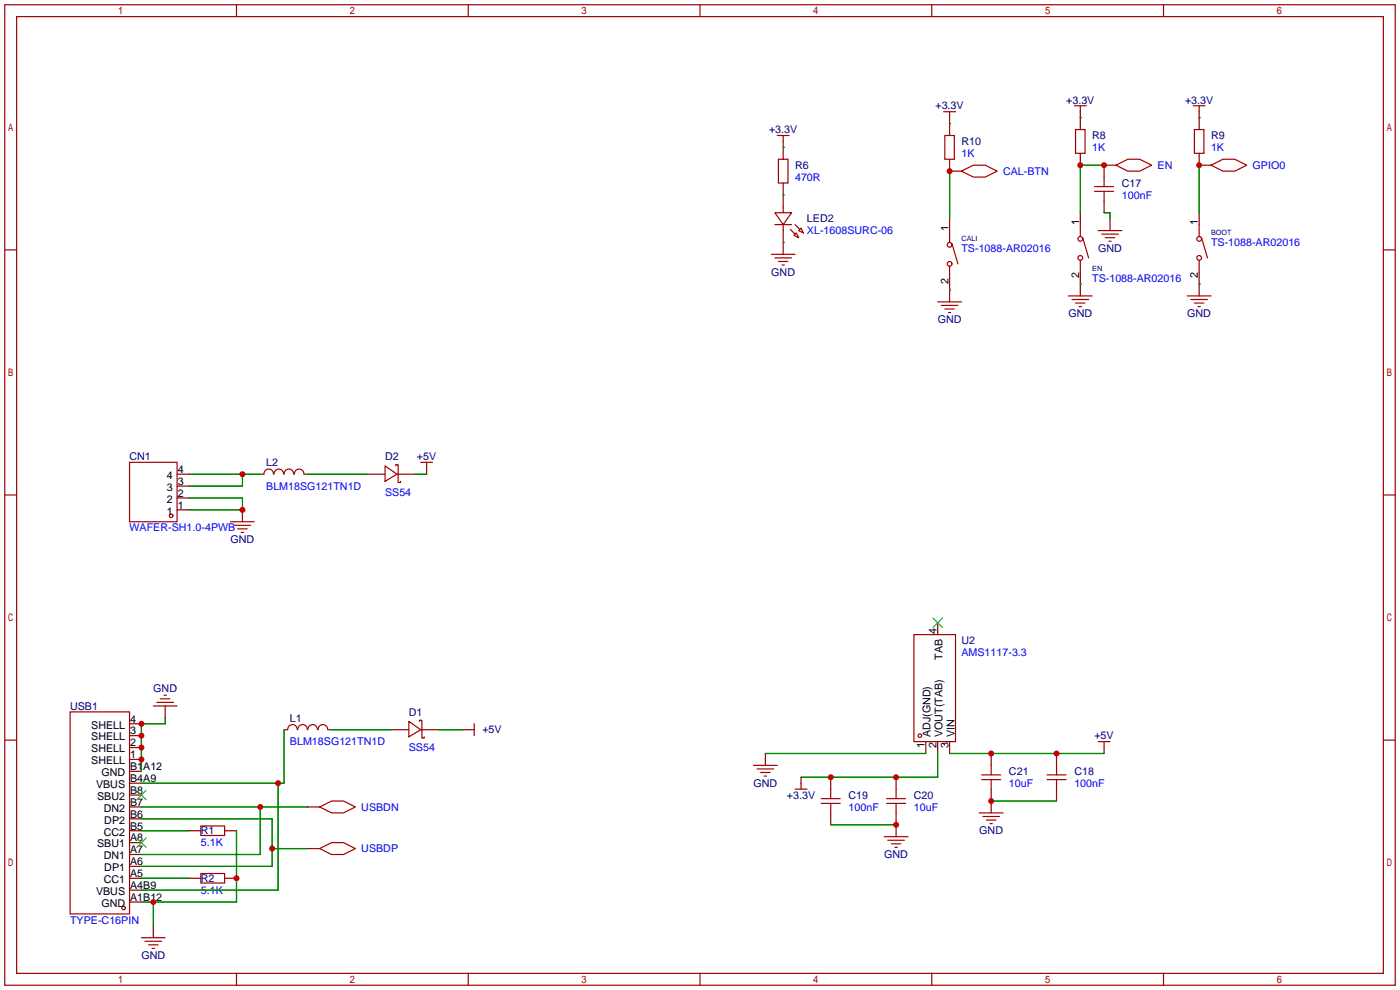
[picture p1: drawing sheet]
<svg xmlns="http://www.w3.org/2000/svg" width="299mm" height="212mm" viewBox="0 0 299 212" stroke-linecap="round" stroke-linejoin="round" font-family="sans-serif">
<g fill="none" stroke="#a10000" stroke-width=".25">
<path d="M1 1h297.2v209.6h-297.2zM3.6 3.6h292.1v204.4h-292.1zM50.5 1v2.6M100.1 1v2.6M149.6 1v2.6M199.1 1v2.6M248.7 1v2.6M166.1 29h2.6M166.4 34h2v5.1h-2zM167.4 29v1.2M201.7 23.9h2.5M201.9 29h2.1v5h-2.1z"/>
<path d="M202.9 23.9v1.2M205.5 36.6l2.5-1.3h2.6l2.5 1.3-2.5 1.2h-2.6zM229.6 22.6h2.6M229.9 27.7h2v5.1h-2zM230.9 22.6v1.3M233.9 39.9h4.1M236 37.8v2.1M238.5 35.3l2.5-1.3h2.6l2.5 1.3-2.5 1.3h-2.6zM255 22.6h2.6M255.3 27.7h2v5.1h-2zM256.3 22.6v1.3M258.8 35.3l2.6-1.3h2.5l2.5 1.3-2.5 1.3h-2.5z"/>
<path d="M1 53.4h2.6M164.8 54.4h5.1M165.6 45.5h3.6l-1.8 2.5zM165.6 48h3.6M165.6 55.1h3.6M166.4 55.9h2M167.1 56.6h.5M167.4 44.2v1.3M167.4 48v1.3M168.9 49l1 1M169.7 50.3l.5-.5 .5 1zM169.9 48l1 1"/>
<path d="M170.7 49.3l.5-.5 .5 1zM202.9 49.3v2.5M202.9 56.9v2.5M203.5 52.1l1.2 4.3M230.9 48v2.5M230.9 55.6v2.6M231.4 50.8l1.3 4.3M233.9 40.9h4.1M234.7 49.3h5.1M235.5 50h3.5M236 40.9v2M236.2 50.8h2.1"/>
<path d="M237 51.6h.5M256.3 48v2.5M256.3 55.6v2.6M256.8 50.8l1.3 4.3M295.7 53.4h2.5M200.4 64.5h5.1M201.2 65.3h3.5M201.9 66h2.1M202.7 66.8h.5M228.3 63.2h5.1M229.1 64h3.6M229.9 64.8h2"/>
<path d="M230.6 65.5h.5M253.7 63.2h5.1M254.5 64h3.6M255.3 64.8h2M256 65.5h.5M27.7 98.8h10.1v12.7h-10.1zM82.3 99.6l2.5 1.7-2.5 1.6zM84.6 99.6v-.3h.5v3.8h.5v-.2M89.9 98.8h2.6M91.2 98.8v1.3M1 105.8h2.6M49.3 111.5h5.1"/>
<path d="M50 112.3h3.6M50.8 113h2M51.6 113.8h.5M56.4 101.3a1.01 1.01 0 0 1 1-1.1 1.01 1.01 0 0 1 1 1.1M58.6 101.3a1.01 1.01 0 0 1 1-1.1 1.01 1.01 0 0 1 1 1.1M60.7 101.3a1.01 1.01 0 0 1 1-1.1 1.01 1.01 0 0 1 1 1.1M62.9 101.3a1.01 1.01 0 0 1 1-1.1 1.01 1.01 0 0 1 1 1.1M295.7 105.8h2.5M195.3 135.6h8.9v22.9h-8.9zM1 158.2h2.6M15 152.1h12.7v43.2h-12.7zM32.8 150.9h5"/>
<path d="M33.5 150.1h3.6M34.3 149.4h2M35.1 148.6h.5M61.5 155.9a1.01 1.01 0 0 1 1-1 1.01 1.01 0 0 1 1 1M63.7 155.9a1.01 1.01 0 0 1 1-1 1.01 1.01 0 0 1 1 1M65.8 155.9a1.01 1.01 0 0 1 1-1 1.01 1.01 0 0 1 1 1M68 155.9a1.01 1.01 0 0 1 1-1 1.01 1.01 0 0 1 1 1M87.4 154.2l2.5 1.8-2.5 1.5zM89.7 154.2v-.3h.5v3.8h.5v-.2M100.1 156h1.2M101.3 154.7v2.5M234.7 158.5h2.5"/>
<path d="M236 158.5v1.3M295.7 158.2h2.5M42.9 176.5h5.1v2.1h-5.1zM68.3 172.5l2.6-1.3h2.5l2.5 1.3-2.5 1.2h-2.5zM161 163.6h5.1M161.8 164.3h3.6M162.6 165.1h2M163.3 165.9h.5M169.9 168.7h2.6M171.2 167.4v1.3M175.5 171.7h4.1M175.5 170.7h4.1"/>
<path d="M177.5 168.7v2M177.5 171.7v2M189 178.8h5.1M189.5 171.7h4M189.5 170.7h4M189.7 179.6h3.6M191.5 168.7v2M191.5 171.7v2M209.3 173.7h5.1M209.8 166.6h4.1M209.8 165.6h4.1M210.1 174.5h3.5"/>
<path d="M210.8 175.3h2.1M211.6 176h.5M211.8 163.6v2M211.8 166.6v2.1M223.8 166.6h4M223.8 165.6h4M225.8 163.6v2M225.8 166.6v2.1M42.9 186.7h5.1v2h-5.1zM68.3 181.4l2.6-1.3h2.5l2.5 1.3-2.5 1.2h-2.5zM190.5 180.3h2M191.3 181.1h.5"/>
<path d="M30.2 200.4h5.1M31 201.2h3.5M31.7 201.9h2.1M32.5 202.7h.5M50.5 208v2.6M100.1 208v2.6M149.6 208v2.6M199.1 208v2.6M248.7 208v2.6"/>
<circle cx="202.9" cy="52.3" r=".51"/>
<circle cx="202.9" cy="56.4" r=".51"/>
<circle cx="230.9" cy="51.1" r=".51"/>
<circle cx="230.9" cy="55.1" r=".51"/>
<circle cx="256.3" cy="51.1" r=".51"/>
<circle cx="256.3" cy="55.1" r=".51"/>
<circle cx="36.6" cy="110.2" r=".38"/>
<circle cx="196.6" cy="157.2" r=".38"/>
<circle cx="26.4" cy="194.1" r=".38"/>
</g>
<g fill="none" stroke="#870000" stroke-width=".25">
<path d="M167.4 30.2v3.8M167.4 39.1v5.1M202.9 25.1v3.9M202.9 34v2.6h2.6M230.9 23.9v3.8M230.9 32.8v2.5M238.5 35.3h-2.5v2.5M256.3 23.9v3.8M256.3 32.8v2.5h2.5M167.4 49.3v5.1M202.9 46.7v2.6M202.9 59.4v5.1"/>
<path d="M230.9 45.5v2.5M230.9 58.2v5M236 42.9v2.6M237.2 46.7v2.6M256.3 45.5v2.5M256.3 58.2v5M37.8 101.3h2.6M37.8 109h2.6M37.8 106.4h2.6M37.8 103.9h2.6M51.8 109v2.5M55.6 101.3h.8"/>
<path d="M65 101.3h.8M78.5 101.3h3.8M84.8 101.3h3.8M91.2 100.1v1.2M200.4 133.1v2.5M27.7 159.8h2.5M27.7 157.2h2.5M27.7 154.7h2.5M35.3 150.9v2.5M60.7 156h.8M70.1 156h.8M83.6 156h3.8"/>
<path d="M89.9 156h3.8M98.8 156h1.3M197.9 158.5v2.5M200.4 158.5v2.5M202.9 158.5v2.5M236 159.8v1.2M27.7 177.5h2.5M27.7 175h2.5M27.7 172.5h2.5M27.7 169.9h2.5M27.7 167.4h2.5M27.7 164.8h2.5"/>
<path d="M27.7 162.3h2.5M40.4 177.5h2.5M48 177.5h2.5M65.8 172.5h2.5M163.6 161v2.6M171.2 166.1v1.3M177.5 166.1v2.6M177.5 173.7v2.6M191.5 166.1v2.6M191.5 173.7v5.1M211.8 161v2.6M211.8 168.7v5"/>
<path d="M225.8 161v2.6M225.8 168.7v2.5M27.7 192.8h2.5M27.7 190.2h2.5M27.7 187.7h2.5M27.7 185.2h2.5M27.7 182.6h2.5M27.7 180.1h2.5M32.8 197.9v2.5M40.4 187.7h2.5M48 187.7h2.5M65.8 181.4h2.5"/>
</g>
<path d="M199.4 132.1l2 2M201.4 132.1l-2 2M29.2 179.1l2 2M29.2 168.9l2 2M31.2 179.1l-2 2M31.2 168.9l-2 2" fill="none" stroke="#3c3" stroke-width=".25"/>
<g fill="none" stroke="#008700" stroke-width=".25">
<path d="M167.4 31.5h.1M202.9 26.4h.1M202.9 36.6v10.1M230.9 25.1h.1M236 35.3h-5.1v10.2M256.3 25.1h.1M256.3 35.3v10.2M167.4 41.7h.1M167.4 51.8h.1M236 45.5h1.2v1.2M202.9 62h.1M230.9 60.7h.1"/>
<path d="M256.3 60.7h.1M40.4 106.4h11.4v2.6h-11.4M40.4 101.3h15.2M51.8 101.3v2.6h-11.4M65.8 101.3h12.7M88.6 101.3h2.6M35.3 153.4v1.3h-5.1v10.1M60.7 156v11.4h-30.5M70.9 156h12.7M93.7 156h5.1M30.2 177.5h10.2M30.2 175h28v10.2h-28"/>
<path d="M30.2 172.5h35.6M50.5 177.5v15.3h-20.3M55.6 172.5v10.1h-25.4M59.4 167.4v22.8h-29.2M163.6 161h34.3M177.5 176.3h14M200.4 161v5.1h-29.2M202.9 161h33.1M211.8 171.2h14M30.2 187.7h10.2M32.8 192.8v5.1M58.2 181.4h7.6"/>
</g>
<g fill="#c00">
<circle cx="30.2" cy="159.8" r=".63"/>
<circle cx="30.2" cy="162.3" r=".63"/>
<circle cx="30.2" cy="157.2" r=".63"/>
<circle cx="30.2" cy="154.7" r=".63"/>
<circle cx="32.8" cy="192.8" r=".63"/>
<circle cx="50.5" cy="187.7" r=".63"/>
<circle cx="58.2" cy="181.4" r=".63"/>
<circle cx="55.6" cy="172.5" r=".63"/>
<circle cx="59.4" cy="167.4" r=".63"/>
<circle cx="191.5" cy="166.1" r=".63"/>
<circle cx="177.5" cy="166.1" r=".63"/>
<circle cx="225.8" cy="161" r=".63"/>
<circle cx="211.8" cy="161" r=".63"/>
<circle cx="230.9" cy="35.3" r=".63"/>
<circle cx="236" cy="35.3" r=".63"/>
<circle cx="256.3" cy="35.3" r=".63"/>
<circle cx="202.9" cy="36.6" r=".63"/>
<circle cx="191.5" cy="176.3" r=".63"/>
<circle cx="211.8" cy="171.2" r=".63"/>
<circle cx="51.8" cy="109" r=".63"/>
<circle cx="51.8" cy="101.3" r=".63"/>
</g>
<g font-size="2.3" fill="#000080">
<text x="199.9" y="23.4">+3.3V</text>
<text x="227.9" y="22.1">+3.3V</text>
<text x="253.3" y="22.1">+3.3V</text>
<text x="164.4" y="28.5">+3.3V</text>
<text x="233.4" y="29.7">R8</text>
<text x="258.8" y="29.7">R9</text>
<text x="205.5" y="31">R10</text>
<text x="169.9" y="36.1">R6</text>
<text x="239.8" y="39.9">C17</text>
<text x="172.5" y="47.5">LED2</text>
<text x="234.7" y="53.9">GND</text>
<text x="164.8" y="59">GND</text>
<text x="200.4" y="69.1">GND</text>
<text x="228.3" y="67.8">GND</text>
<text x="253.7" y="67.8">GND</text>
<text x="27.7" y="98.3">CN1</text>
<text x="56.9" y="99.6">L2</text>
<text x="82.3" y="98.3">D2</text>
<text x="89.1" y="98.3">+5V</text>
<text x="49.3" y="116.1">GND</text>
<text x="205.5" y="137.7">U2</text>
<text x="32.8" y="147.9">GND</text>
<text x="15" y="151.7">USB1</text>
<text x="62" y="154.2">L1</text>
<text x="87.4" y="152.9">D1</text>
<text x="103.1" y="156.7">+5V</text>
<text x="233.9" y="158">+5V</text>
<text x="215.6" y="165.6">C21</text>
<text x="229.6" y="165.6">C18</text>
<text x="161" y="168.2">GND</text>
<text x="168.2" y="170.7">+3.3V</text>
<text x="181.4" y="170.7">C19</text>
<text x="195.3" y="170.7">C20</text>
<text x="42.9" y="178.3">R1</text>
<text x="209.3" y="178.3">GND</text>
<text x="189" y="183.4">GND</text>
<text x="42.9" y="188.5">R2</text>
<text x="30.2" y="205">GND</text>
</g>
<g font-size="2.3" fill="#00f">
<text x="205.5" y="33.6">1K</text>
<text x="233.4" y="32.3">1K</text>
<text x="258.8" y="32.3">1K</text>
<text x="169.9" y="38.6">470R</text>
<text x="214.4" y="37.4">CAL-BTN</text>
<text x="247.4" y="36.1">EN</text>
<text x="267.7" y="36.1">GPIO0</text>
<text x="239.8" y="42.4">100nF</text>
<text x="172.5" y="50.1">XL-1608SURC-06</text>
<text x="205.5" y="53.9">TS-1088-AR02016</text>
<text x="258.8" y="52.6">TS-1088-AR02016</text>
<text x="233.4" y="60.2">TS-1088-AR02016</text>
<text x="56.9" y="104.7">BLM18SG121TN1D</text>
<text x="82.3" y="105.9">SS54</text>
<text x="27.7" y="113.6">WAFER-SH1.0-4PWB</text>
<text x="205.5" y="140.2">AMS1117-3.3</text>
<text x="62" y="159.3">BLM18SG121TN1D</text>
<text x="87.4" y="160.6">SS54</text>
<text x="77.2" y="173.3">USBDN</text>
<text x="181.4" y="173.3">100nF</text>
<text x="195.3" y="173.3">10uF</text>
<text x="215.6" y="168.2">10uF</text>
<text x="229.6" y="168.2">100nF</text>
<text x="42.9" y="180.9">5.1K</text>
<text x="77.2" y="182.1">USBDP</text>
<text x="42.9" y="191">5.1K</text>
<text x="15" y="197.4">TYPE-C16PIN</text>
</g>
<g font-size="2.3">
<text x="202.7" y="49.3" transform="rotate(-90 202.7 49.3)">1</text>
<text x="230.6" y="48" transform="rotate(-90 230.6 48)">1</text>
<text x="256" y="48" transform="rotate(-90 256 48)">1</text>
<text x="230.6" y="59.4" transform="rotate(-90 230.6 59.4)">2</text>
<text x="256" y="59.4" transform="rotate(-90 256 59.4)">2</text>
<text x="202.7" y="60.7" transform="rotate(-90 202.7 60.7)">2</text>
<text x="38" y="101.1">4</text>
<text x="35.6" y="107.4">2</text>
<text x="35.6" y="104.9">3</text>
<text x="35.6" y="102.4">4</text>
<text x="38" y="106.2">2</text>
<text x="38" y="103.6">3</text>
<text x="35.6" y="110">1</text>
<text x="38" y="108.7">1</text>
<text x="200.2" y="135.5" transform="rotate(-90 200.2 135.5)">4</text>
<text x="201.4" y="141" transform="rotate(-90 201.4 141)">TAB</text>
<text x="19.5" y="155.7">SHELL</text>
<text x="27.8" y="154.4">4</text>
<text x="19.5" y="160.8">SHELL</text>
<text x="19.5" y="158.2">SHELL</text>
<text x="27.8" y="159.5">2</text>
<text x="27.8" y="157">3</text>
<text x="197.6" y="159.9" transform="rotate(-90 197.6 159.9)">1</text>
<text x="198.9" y="157.6" transform="rotate(-90 198.9 157.6)">ADJ(GND)</text>
<text x="200.2" y="159.9" transform="rotate(-90 200.2 159.9)">2</text>
<text x="201.4" y="157.6" transform="rotate(-90 201.4 157.6)">VOUT(TAB)</text>
<text x="202.7" y="159.9" transform="rotate(-90 202.7 159.9)">3</text>
<text x="204" y="157.6" transform="rotate(-90 204 157.6)">VIN</text>
<text x="19.5" y="163.3">SHELL</text>
<text x="21.7" y="165.9">GND</text>
<text x="27.8" y="167.1">B4A9</text>
<text x="27.8" y="164.6">B1A12</text>
<text x="27.8" y="162.1">1</text>
<text x="20.5" y="168.4">VBUS</text>
<text x="20.8" y="170.9">SBU2</text>
<text x="22.2" y="173.5">DN2</text>
<text x="27.8" y="172.2">B7</text>
<text x="27.8" y="169.7">B8</text>
<text x="22.2" y="178.6">CC2</text>
<text x="22.3" y="176">DP2</text>
<text x="27.8" y="179.8">A8</text>
<text x="27.8" y="177.3">B5</text>
<text x="27.8" y="174.8">B6</text>
<text x="20.8" y="181.1">SBU1</text>
<text x="22.2" y="183.6">DN1</text>
<text x="27.8" y="184.9">A6</text>
<text x="27.8" y="182.4">A7</text>
<text x="20.5" y="191.3">VBUS</text>
<text x="22.2" y="188.7">CC1</text>
<text x="22.3" y="186.2">DP1</text>
<text x="27.8" y="190">A4B9</text>
<text x="27.8" y="187.5">A5</text>
<text x="21.7" y="193.8">GND</text>
<text x="27.8" y="192.5">A1B12</text>
</g>
<g font-size="1.5" fill="#000080">
<text x="205.5" y="51.5">CALI</text>
<text x="258.8" y="50.2">BOOT</text>
<text x="233.4" y="57.8">EN</text>
</g>
</svg>
